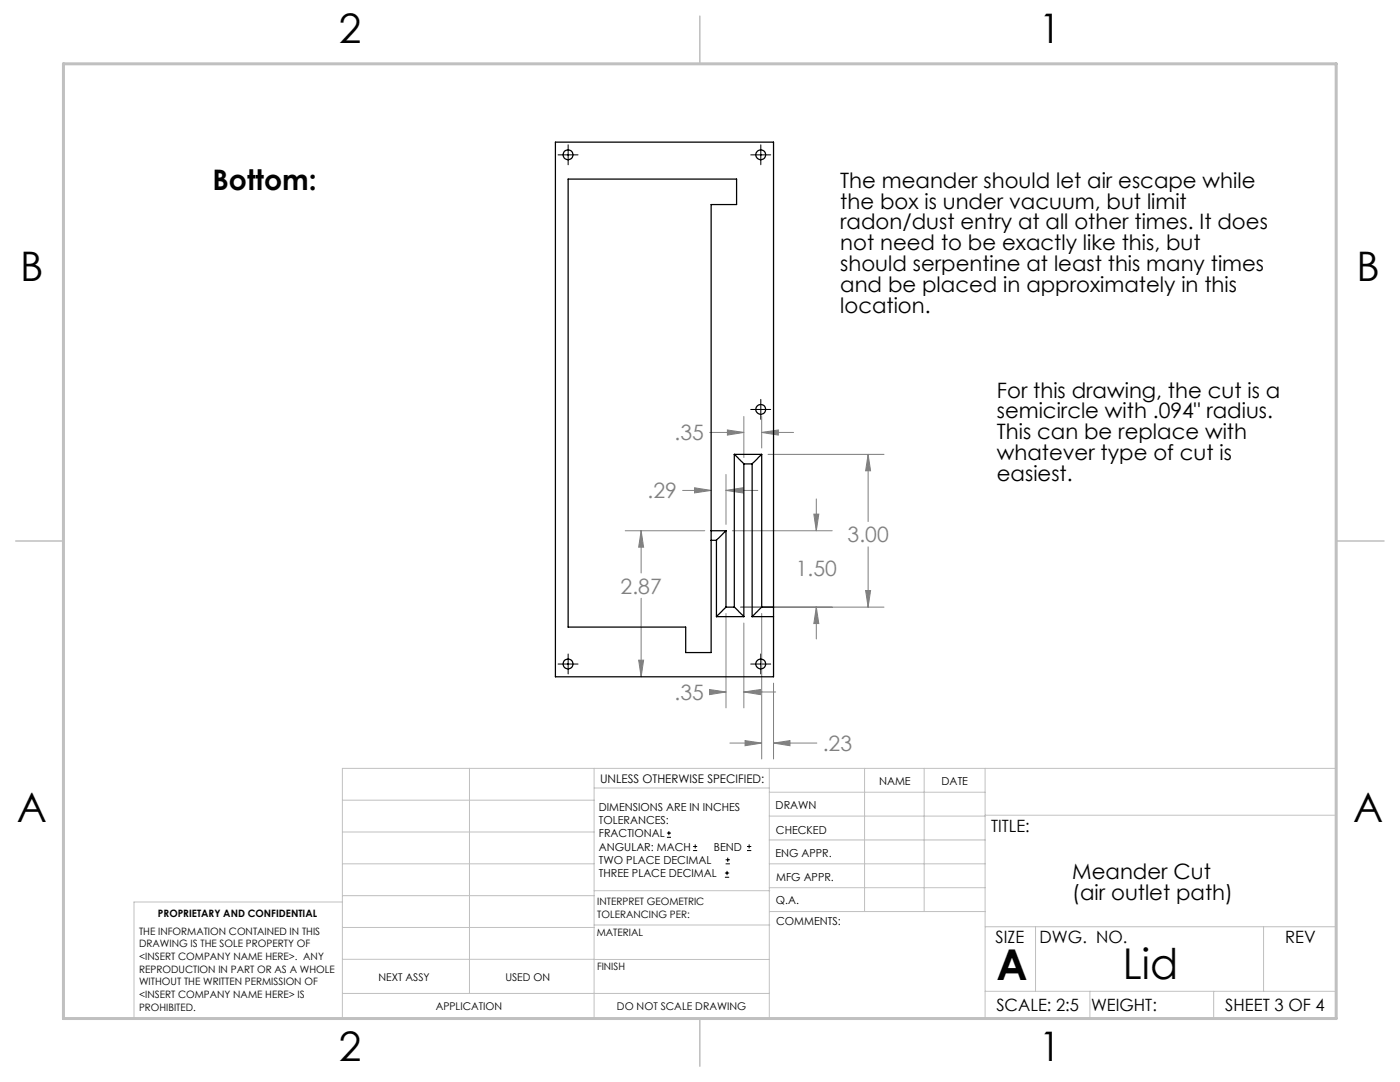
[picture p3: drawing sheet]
<svg xmlns="http://www.w3.org/2000/svg" width="279mm" height="216mm" viewBox="0 0 279 216" stroke-linecap="round" stroke-linejoin="round" font-family="sans-serif">
<g fill="none" stroke="#000" stroke-width=".2">
<path d="M111.4 30.9h4M113.4 28.9v4M149.8 30.9h4M151.8 28.9v4M151.8 79.7v4M149.8 81.7h4M111.4 132.5h4M113.4 130.5v4M149.8 132.5h4M151.8 130.5v4M133.1 167.1h.8M133.1 166.2h.8"/>
<path d="M133.5 165.8v.9M138.3 169.7h.8M138.3 168.9h.8M138.7 168.5v.8M144.7 175h.8M144.7 174.2h.8M144.8 172.4h.9M144.8 171.6h.9M145.1 173.8v.8M145.2 171.1v.9M149.1 169.7h.8M149.1 168.9h.8"/>
<path d="M149.5 168.5v.8"/>
</g>
<g fill="none" stroke="#808080" stroke-width=".2">
<path d="M136.2 97.9h5.7M138.6 97.3l3.3 .6-3.3 .5zM141.6 86.3h6.8M144.9 94.7v9.9M144.9 97.9h6.3M144.9 97.9l3.3-.6v1.1zM145.2 85.8l3.2 .5-3.2 .5zM148.4 83.1v8.2M152 86.3l3.3-.5v1zM152 83.1v6.3M152 86.3h6.4M153.3 90.7h23.1"/>
<path d="M162.9 99.6v6.3M173.2 90.7l.5 3.2h-.9zM173.2 90.7v13.4M124.8 105.9h15.9M128 105.9l.4 3.3h-.9zM128 105.9v8.4M128 119.4v15.6M146.2 105.9h19.9M162.4 102.6h1l-.5 3.3zM172.8 117.8h.9l-.5 3.3zM173.2 109.1v12M127.5 131.7h.9l-.4 3.3z"/>
<path d="M141.6 137.6l3.3 .5-3.3 .5zM141.6 138.1h3.3M144.9 122.4v18.9M147.8 121.1h28.6M148.4 138.1l3.4-.5v1zM148.4 124.3v17M148.4 138.1h6.4M152 122.4v29M154.4 136.3v15.1M162.9 121.1l.5 3.3h-1zM162.9 121.1v6.4M145.7 148.3h6.3"/>
<path d="M148.7 147.8l3.3 .5-3.3 .5zM154.4 148.3l3.3-.5v1zM154.4 148.3h8.6"/>
</g>
<g fill="none" stroke="#c0c0c0" stroke-width=".2">
<path d="M68.3 159.7h50.3M93.7 153.3v44.9M118.6 153.3v49.9M118.6 157.2h34.9M153.5 153.3v49.9M153.5 158.1h43.1M172.5 153.3v28.6M184.4 153.3v28.6M196.6 153.3v49.9M68.3 180h-41.6v23.2h240v-49.9h-198.4v49.9M68.3 178.7h50.3M68.3 172.4h50.3"/>
<path d="M68.3 166h50.3M118.6 177.7h35M153.5 167.6h43.1M153.5 162.8h43.1M153.5 172.4h43.1M153.5 177.1h43.1M196.6 162.7h70.1M68.3 198.2h85.2M68.3 191.4l85.2 .1M68.3 185.1h50.3M118.6 184.6h35M153.6 181.9h43"/>
<path d="M196.6 197.8h70.1M196.6 184.9h70.1M206.7 184.9v12.9M217.5 197.8v5.4M242.2 197.8v5.4M252.2 184.9v12.9"/>
</g>
<path d="M139.7 3.2v9.5M3.1 107.9h9.6M266.7 107.9h9.5M139.7 203.2v9.6" fill="none" stroke="#c0c0c0" stroke-width=".3"/>
<path d="M12.7 12.7h254v190.5h-254z" fill="none" stroke="#c0c0c0" stroke-width=".6"/>
<path d="M162.4 102.6h1l-.5 3.3zM162.9 121.1l.5 3.3h-1zM173.2 90.7l.5 3.2h-.9zM172.8 117.8h.9l-.5 3.3zM141.6 137.6l3.3 .5-3.3 .5zM148.4 138.1l3.4-.5v1zM145.2 85.8l3.2 .5-3.2 .5zM152 86.3l3.3-.5v1zM128 105.9l.4 3.3h-.9zM127.5 131.7h.9l-.4 3.3zM148.7 147.8l3.3 .5-3.3 .5zM154.4 148.3l3.3-.5v1zM144.9 97.9l3.3-.6v1.1zM138.6 97.3l3.3 .6-3.3 .5z" fill="#808080"/>
<g fill="none" stroke="#000" stroke-width=".25">
<path d="M146.5 90.7l1.9 1.9M146.5 90.7h5.5M146.5 90.7v30.4M148.4 92.6v30.4M148.4 92.6h1.7M150.1 92.6v30.4M152 90.7l-1.9 1.9M152 90.7v30.4M141.9 105.9v1.9M141.9 105.9v-65.1h5.1v-5.1h-33.6v89.4h23.4v5.1h5.1v-22.4M141.9 107.8h1.1M141.9 105.9h3"/>
<path d="M143 107.8v15.2M144.9 105.9l-1.9 1.9M144.9 105.9v15.2M143 123h5.4M144.9 121.1l-1.9 1.9M144.9 121.1h1.6M146.5 121.1l1.9 1.9M150.1 123h4.3M152 121.1l-1.9 1.9M152 121.1h2.4M154.4 121.1v1.9M154.4 121.1v-92.7h-43.6v106.6h43.6v-12"/>
<circle cx="113.4" cy="30.9" r=".99"/>
<circle cx="151.8" cy="30.9" r=".98"/>
<circle cx="151.8" cy="81.7" r=".98"/>
<circle cx="113.4" cy="132.5" r=".99"/>
<circle cx="151.8" cy="132.5" r=".98"/>
</g>
<g font-size="8.5">
<text x="198.9" y="195.5">A</text>
<text x="224.1" y="195.4">Lid</text>
</g>
<g font-size="8.1">
<text x="67.6" y="8.5">2</text>
<text x="207.3" y="8.5">1</text>
<text x="4" y="56.2">B</text>
<text x="270.7" y="56.2">B</text>
<text x="3.3" y="164.1">A</text>
<text x="270" y="164.1">A</text>
<text x="67.6" y="211.7">2</text>
<text x="207.3" y="211.7">1</text>
</g>
<text font-size="5.6" x="42.4" y="37.9">Bottom:</text>
<g font-size="4.2">
<text x="167.7" y="37.4">The meander should let air escape while</text>
<text x="167.7" y="41.6">the box is under vacuum, but limit</text>
<text x="167.7" y="45.8">radon/dust entry at all other times. It does</text>
<text x="167.7" y="50">not need to be exactly like this, but</text>
<text x="167.7" y="54.1">should serpentine at least this many times</text>
<text x="167.7" y="58.3">and be placed in approximately in this</text>
<text x="167.7" y="62.5">location.</text>
<text x="198.9" y="79.3">For this drawing, the cut is a</text>
<text x="198.9" y="83.5">semicircle with .094&quot; radius.</text>
<text x="198.9" y="87.7">This can be replace with</text>
<text x="198.9" y="91.8">whatever type of cut is</text>
<text x="198.9" y="96">easiest.</text>
<text x="214" y="175.4">Meander Cut</text>
<text x="214" y="179.5">(air outlet path)</text>
</g>
<g font-size="4.2" fill="#808080">
<text x="134.6" y="87.9">.35</text>
<text x="129.2" y="99.4">.29</text>
<text x="169.2" y="108.2">3.00</text>
<text x="123.9" y="118.4">2.87</text>
<text x="158.8" y="115">1.50</text>
<text x="134.6" y="139.7">.35</text>
<text x="164.2" y="149.9">.23</text>
</g>
<g font-size="3.4">
<text x="197.8" y="166">TITLE:</text>
<text x="198.7" y="188.1">SIZE</text>
<text x="207.5" y="188.1">DWG. NO.</text>
<text x="256.5" y="188.2">REV</text>
<text x="198.8" y="201.7">SCALE: 2:5</text>
<text x="217.7" y="201.8">WEIGHT:</text>
<text x="244.5" y="201.7">SHEET 3 OF 4</text>
</g>
<text font-size="2.4" x="119.8" y="156.2">UNLESS OTHERWISE SPECIFIED:</text>
<g font-size="2.2">
<text x="119.5" y="161.8">DIMENSIONS ARE IN INCHES</text>
<text x="154.8" y="161.4">DRAWN</text>
<text x="175.4" y="156.6">NAME</text>
<text x="187.9" y="156.7">DATE</text>
<text x="119.5" y="164.4">TOLERANCES:</text>
<text x="119.5" y="167.1">FRACTIONAL</text>
<text x="154.9" y="166.3">CHECKED</text>
<text x="119.5" y="169.7">ANGULAR: MACH</text>
<text x="119.5" y="172.4">TWO PLACE DECIMAL</text>
<text x="142.5" y="169.7">BEND</text>
<text x="154.8" y="171">ENG APPR.</text>
<text x="119.5" y="175">THREE PLACE DECIMAL</text>
<text x="154.9" y="175.7">MFG APPR.</text>
<text x="154.9" y="180.4">Q.A.</text>
<text x="154.9" y="184.6">COMMENTS:</text>
</g>
<g font-size="2.1">
<text x="75.5" y="195.7">NEXT ASSY</text>
<text x="100.9" y="195.7">USED ON</text>
<text x="86.9" y="201.5">APPLICATION</text>
<text x="123.1" y="201.6">DO NOT SCALE DRAWING</text>
</g>
<g font-size="2">
<text x="31.5" y="182.9">PROPRIETARY AND CONFIDENTIAL</text>
<text x="119.2" y="180.6">INTERPRET GEOMETRIC</text>
<text x="119.2" y="183.1">TOLERANCING PER:</text>
<text x="27.8" y="186.5">THE INFORMATION CONTAINED IN THIS</text>
<text x="27.8" y="189">DRAWING IS THE SOLE PROPERTY OF</text>
<text x="27.8" y="191.6">&lt;INSERT COMPANY NAME HERE&gt;. ANY</text>
<text x="119.1" y="186.7">MATERIAL</text>
<text x="27.8" y="194.1">REPRODUCTION IN PART OR AS A WHOLE</text>
<text x="27.8" y="196.6">WITHOUT THE WRITTEN PERMISSION OF</text>
<text x="119.1" y="193.5">FINISH</text>
<text x="27.8" y="199.1">&lt;INSERT COMPANY NAME HERE&gt; IS</text>
<text x="27.8" y="201.7">PROHIBITED.</text>
</g>
</svg>
